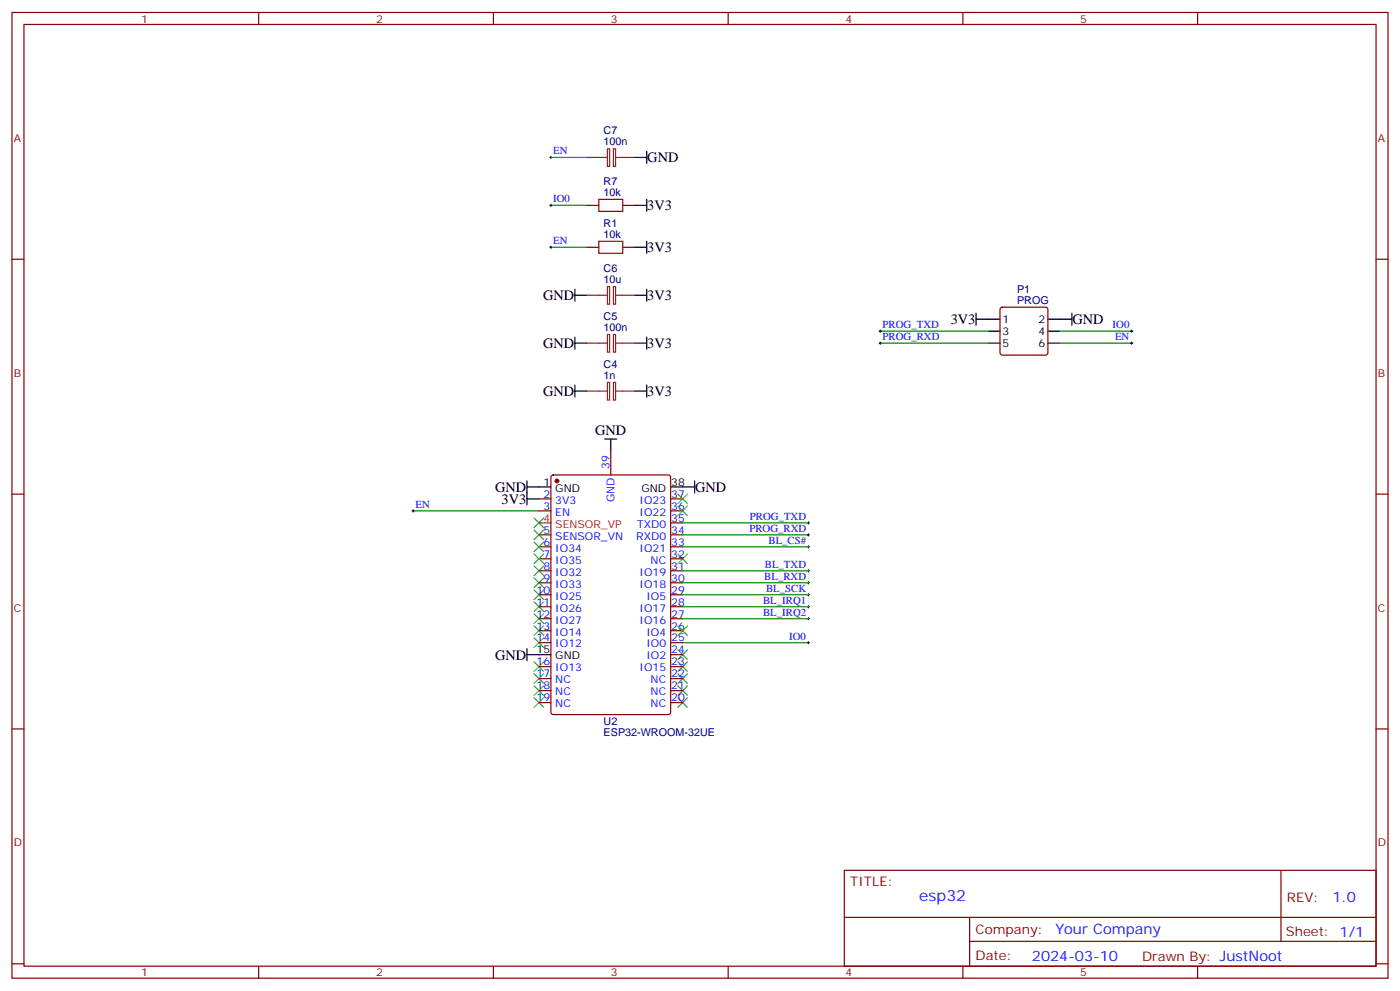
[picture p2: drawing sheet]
<svg xmlns="http://www.w3.org/2000/svg" width="412mm" height="292mm" viewBox="0 0 412 292" stroke-linecap="round" stroke-linejoin="round" font-family="sans-serif">
<g fill="none" stroke="#870000" stroke-width=".35">
<path d="M3.5 3.7h405.4v284.3h-405.4zM7.1 7.2h398.2v277.3h-398.2zM76.2 3.7v3.5M145.3 3.7v3.5M214.5 3.7v3.5M283.6 3.7v3.5M352.8 3.7v3.5M3.5 76.3h3.6M172.9 60.5h3.5M172.9 72.8h3.5M183.4 60.5h3.6M183.4 72.8h3.6"/>
<path d="M405.3 76.3h3.6M294.8 90.7l.5-.2h12.7l.5 .2 .2 .5v12.7l-.3 .5-.4 .2h-12.7l-.5-.3-.2-.4v-12.7zM179.9 132.8v7M3.5 145.5h3.6M158.7 146.9h3.6M158.7 150.4h3.6M158.7 157.5h3.6M162.5 140l.5-.2h33.8l.7 .5 .1 69.4-.5 .6-34.1 .1-.7-.5v-69.4zM197.6 146.9h3.5M197.6 150.4h3.5M197.6 157.5h3.5M197.6 154h3.5"/>
<path d="M405.3 145.5h3.6M158.7 161h3.6M158.7 164.5h3.6M158.7 168.1h3.6M158.7 171.6h3.6M158.7 175.1h3.6M158.7 178.6h3.6M197.6 161h3.5M197.6 164.5h3.5M197.6 168.1h3.5M197.6 171.6h3.5M197.6 175.1h3.5"/>
<path d="M197.6 178.6h3.5M158.7 182.2h3.6M158.7 185.7h3.6M158.7 189.2h3.6M158.7 196.3h3.6M158.7 199.8h3.6M197.6 182.2h3.5M197.6 185.7h3.5M197.6 189.2h3.5M197.6 196.3h3.5M197.6 199.8h3.5M197.6 192.8h3.5"/>
<path d="M3.5 214.6h3.6M158.7 203.3h3.6M158.7 206.9h3.6M197.6 203.3h3.5M197.6 206.9h3.5M405.3 214.6h3.6M248.7 256.3h156.6v28.2h-156.6zM377.3 256.3v20.9M248.7 270.1h156.5M285.6 277.2h119.6M285.6 270.1v14.1M3.5 283.8h3.6"/>
<path d="M76.2 284.5v3.5M145.3 284.5v3.5M214.5 284.5v3.5M283.6 284.5v3.5M352.8 284.5v3.5M405.3 283.8h3.6"/>
</g>
<g fill="none" stroke="#3c3" stroke-width=".35">
<path d="M157.3 156.1l2.9 2.8M157.3 152.5l2.9 2.9M157.3 159.6l2.9 2.8M160.2 156.1l-2.9 2.8M160.2 152.5l-2.9 2.9M160.2 159.6l-2.9 2.8M199.7 145.5l2.8 2.8M199.7 149l2.8 2.8M202.5 145.5l-2.8 2.8M202.5 149l-2.8 2.8M157.3 166.7l2.9 2.8M157.3 170.2l2.9 2.8"/>
<path d="M157.3 173.7l2.9 2.8M157.3 177.2l2.9 2.9M157.3 163.1l2.9 2.8M160.2 166.7l-2.9 2.8M160.2 170.2l-2.9 2.8M160.2 173.7l-2.9 2.8M160.2 177.2l-2.9 2.9M160.2 163.1l-2.9 2.8M199.7 163.1l2.8 2.8M202.5 163.1l-2.8 2.8M157.3 180.8l2.9 2.8M157.3 184.3l2.9 2.8"/>
<path d="M157.3 187.8l2.9 2.8M157.3 194.9l2.9 2.8M157.3 198.4l2.9 2.8M160.2 180.8l-2.9 2.8M160.2 184.3l-2.9 2.8M160.2 187.8l-2.9 2.8M160.2 194.9l-2.9 2.8M160.2 198.4l-2.9 2.8M199.7 191.3l2.8 2.9M199.7 194.9l2.8 2.8M199.7 198.4l2.8 2.8M199.7 184.3l2.8 2.8"/>
<path d="M202.5 191.3l-2.8 2.9M202.5 194.9l-2.8 2.8M202.5 198.4l-2.8 2.8M202.5 184.3l-2.8 2.8M157.3 201.9l2.9 2.9M157.3 205.5l2.9 2.8M160.2 205.5l-2.9 2.8M160.2 201.9l-2.9 2.9M199.7 201.9l2.8 2.9M199.7 205.5l2.8 2.8M202.5 201.9l-2.8 2.9M202.5 205.5l-2.8 2.8"/>
</g>
<g fill="none" stroke="#008700" stroke-width=".35">
<path d="M162.3 46.4h10.6M162.3 60.5h10.6M162.3 72.8h10.6M259.3 97.5h31.7M312.2 97.5h21.2M259.3 101h31.7M312.2 101h21.2M121.7 150.4h37M201.1 157.5h37M201.1 154h37M201.1 168.1h37M201.1 171.6h37"/>
<path d="M201.1 161h37M201.1 175.1h37M201.1 178.6h37M201.1 189.2h37M201.1 182.2h37"/>
</g>
<g fill="none" stroke="#000" stroke-width=".29">
<path d="M161.9 46.4h.7M162.3 46v.7M161.9 72.8h.7M161.9 60.5h.7M162.3 60.1v.7M162.3 72.5v.7M258.9 97.5h.7M259.3 97.2v.7M333 97.5h.7M333.4 97.2v.7M258.9 101h.7M259.3 100.7v.7"/>
<path d="M333 101h.7M333.4 100.7v.7M121.4 150.4h.7M121.7 150.1v.7M237.8 154h.7M237.8 157.5h.7M238.1 153.6v.7M238.1 157.1v.7M237.8 168.1h.7M237.8 171.6h.7M237.8 161h.7M237.8 175.1h.7"/>
<path d="M237.8 178.6h.7M238.1 160.7v.7M238.1 167.7v.7M238.1 171.2v.7M238.1 174.8v.7M238.1 178.3v.7M237.8 189.2h.7M237.8 182.2h.7M238.1 181.8v.7M238.1 188.9v.7"/>
</g>
<g fill="none" stroke="#000" stroke-width=".35">
<path d="M187 46.4h3.5M190.5 44.6v3.5M190.5 58.7v3.5M187 72.8h3.5M187 60.5h3.5M190.5 71v3.6M169.3 85.2v3.5M169.3 99.3v3.5M169.3 86.9h3.6M187 86.9h3.5M190.5 85.2v3.5M190.5 99.3v3.5"/>
<path d="M287.5 94h7.1M287.5 92.2v3.5M291 97.5h3.6M308.7 94h7M308.7 97.5h3.5M315.7 92.2v3.5M169.3 115.1h3.6M169.3 113.4v3.5M169.3 101h3.6M187 115.1h3.5M187 101h3.5M190.5 113.4v3.5"/>
<path d="M291 101h3.6M308.7 101h3.5M178.2 129.3h3.5M179.9 129.3v3.5M155.2 146.9h3.5M155.2 141.6v7.1M155.2 143.4h7.1M197.6 143.4h7M204.6 141.6v3.5M155.2 191v3.5M155.2 192.8h7.1"/>
</g>
<circle cx="164" cy="141.6" r=".53" fill="#870000" stroke="#870000" stroke-width=".35"/>
<path d="M158.7 154h3.6" fill="none" stroke="#f00" stroke-width=".35"/>
<g fill="none" stroke="#8c2424" stroke-width=".35">
<path d="M172.9 46.4h6M178.9 43.8h.7v5.2h-.7zM180.7 43.8h.6v5.2h-.6zM181.3 46.4h5.7M172.9 86.9h6M178.9 98.5h.7v5.2h-.7zM178.9 84.4h.7v5.2h-.7zM180.7 98.5h.6v5.2h-.6zM180.7 84.4h.6v5.2h-.6zM181.3 86.9h5.7M172.9 115.1h6M172.9 101h6"/>
<path d="M178.9 112.6h.7v5.2h-.7zM180.7 112.6h.6v5.2h-.6zM181.3 115.1h5.7M181.3 101h5.7"/>
</g>
<path d="M176.4 58.7h7v3.5h-7zM176.4 71h7v3.6h-7z" fill="none" stroke="#a10000" stroke-width=".35"/>
<text font-size="4.6" fill="#00f" x="270.8" y="265.3">esp32</text>
<g font-size="4.2">
<text x="190.7" y="47.8">GND</text>
<text x="190.7" y="61.9">3V3</text>
<text x="190.7" y="74.2">3V3</text>
<text x="160" y="88.3">GND</text>
<text x="190.7" y="88.4">3V3</text>
<text x="280" y="95.4">3V3</text>
<text x="315.9" y="95.4">GND</text>
<text x="160" y="102.4">GND</text>
<text x="190.7" y="102.5">3V3</text>
<text x="160" y="116.6">GND</text>
<text x="190.7" y="116.6">3V3</text>
<text x="175.3" y="128.1">GND</text>
<text x="145.9" y="144.8">GND</text>
<text x="147.8" y="148.3">3V3</text>
<text x="204.8" y="144.8">GND</text>
<text x="145.9" y="194.2">GND</text>
</g>
<g font-size="4.2" fill="#00f">
<text x="392.5" y="265.5">1.0</text>
<text x="310.9" y="275.1">Your Company</text>
<text x="304" y="282.9">2024-03-10</text>
</g>
<g font-size="3.9" fill="#800">
<text x="250.5" y="260.8">TITLE:</text>
<text x="379.1" y="265.5">REV:</text>
<text x="287.4" y="275">Company:</text>
<text x="378.7" y="275.7">Sheet: 1/1</text>
<text x="287.4" y="282.7">Date:</text>
<text x="336.4" y="282.8">Drawn By: JustNoot</text>
</g>
<g font-size="3.2" fill="#800">
<text x="41.6" y="6.7">1</text>
<text x="110.8" y="6.7">2</text>
<text x="179.9" y="6.7">3</text>
<text x="249.1" y="6.7">4</text>
<text x="318.2" y="6.7">5</text>
<text x="4.1" y="41.8">A</text>
<text x="405.9" y="41.8">A</text>
<text x="4.1" y="110.9">B</text>
<text x="405.9" y="110.9">B</text>
<text x="4.1" y="180.1">C</text>
<text x="405.9" y="180.1">C</text>
<text x="4.1" y="249.2">D</text>
<text x="405.9" y="249.2">D</text>
<text x="41.6" y="287.5">1</text>
<text x="110.8" y="287.5">2</text>
<text x="179.9" y="287.5">3</text>
<text x="249.1" y="287.5">4</text>
<text x="318.2" y="287.5">5</text>
</g>
<g font-size="3.2" fill="#000080">
<text x="177.8" y="39.5">C7</text>
<text x="177.8" y="42.8">100n</text>
<text x="177.8" y="57.6">10k</text>
<text x="177.8" y="54.5">R7</text>
<text x="177.8" y="70">10k</text>
<text x="177.8" y="66.8">R1</text>
<text x="177.8" y="83.3">10u</text>
<text x="177.8" y="80.1">C6</text>
<text x="299.6" y="89.4">PROG</text>
<text x="299.6" y="86.1">P1</text>
<text x="177.8" y="94.2">C5</text>
<text x="177.8" y="97.4">100n</text>
<text x="177.8" y="111.5">1n</text>
<text x="177.8" y="108.3">C4</text>
<text x="177.8" y="213.5">U2</text>
<text x="177.8" y="216.7">ESP32-WROOM-32UE</text>
</g>
<g font-size="3.2" fill="#00f">
<text x="163" y="45.5">EN</text>
<text x="163" y="59.6">IO0</text>
<text x="163" y="71.9">EN</text>
<text x="260" y="100.2">PROG_RXD</text>
<text x="260" y="96.6">PROG_TXD</text>
<text x="327.7" y="96.6">IO0</text>
<text x="328.4" y="100.2">EN</text>
<text x="179.6" y="138.1" transform="rotate(-90 179.6 138.1)">39</text>
<text x="122.4" y="149.5">EN</text>
<text x="160.1" y="146.5">2</text>
<text x="163.6" y="148.3">3V3</text>
<text x="181" y="147.8" transform="rotate(-90 181 147.8)">GND</text>
<text x="188.4" y="148.3">IO23</text>
<text x="197.7" y="146.5">37</text>
<text x="160.1" y="150.1">3</text>
<text x="163.6" y="151.8">EN</text>
<text x="187.7" y="155.4">TXD0</text>
<text x="188.4" y="151.8">IO22</text>
<text x="197.7" y="153.6">35</text>
<text x="197.7" y="150.1">36</text>
<text x="220.9" y="153.1">PROG_TXD</text>
<text x="160.1" y="157.1">5</text>
<text x="160.1" y="160.7">6</text>
<text x="163.6" y="158.9">SENSOR_VN</text>
<text x="187.4" y="158.9">RXD0</text>
<text x="197.7" y="160.7">33</text>
<text x="197.7" y="157.1">34</text>
<text x="220.8" y="156.6">PROG_RXD</text>
<text x="226.4" y="160.1">BL_CS#</text>
<text x="160.1" y="164.2">7</text>
<text x="160.1" y="167.7">8</text>
<text x="163.6" y="162.4">IO34</text>
<text x="163.6" y="165.9">IO35</text>
<text x="188.4" y="162.4">IO21</text>
<text x="191.7" y="165.9">NC</text>
<text x="197.7" y="167.7">31</text>
<text x="197.7" y="164.2">32</text>
<text x="225.3" y="167.2">BL_TXD</text>
<text x="160.1" y="171.2">9</text>
<text x="163.6" y="169.5">IO32</text>
<text x="163.6" y="173">IO33</text>
<text x="188.4" y="173">IO18</text>
<text x="188.4" y="169.5">IO19</text>
<text x="197.7" y="171.2">30</text>
<text x="225.1" y="170.7">BL_RXD</text>
<text x="158.1" y="174.8">10</text>
<text x="158.1" y="178.3">11</text>
<text x="163.6" y="176.5">IO25</text>
<text x="190.4" y="176.5">IO5</text>
<text x="197.7" y="178.3">28</text>
<text x="197.7" y="174.8">29</text>
<text x="224.8" y="177.8">BL_IRQ1</text>
<text x="225.7" y="174.2">BL_SCK</text>
<text x="158.1" y="181.8">12</text>
<text x="158.1" y="185.3">13</text>
<text x="163.6" y="180.1">IO26</text>
<text x="163.6" y="183.6">IO27</text>
<text x="188.4" y="183.6">IO16</text>
<text x="188.4" y="180.1">IO17</text>
<text x="197.7" y="185.3">26</text>
<text x="197.7" y="181.8">27</text>
<text x="224.8" y="181.3">BL_IRQ2</text>
<text x="158.1" y="188.9">14</text>
<text x="163.6" y="187.1">IO14</text>
<text x="163.6" y="190.6">IO12</text>
<text x="190.4" y="190.6">IO0</text>
<text x="190.4" y="187.1">IO4</text>
<text x="197.7" y="188.9">25</text>
<text x="232.5" y="188.3">IO0</text>
<text x="158.1" y="195.9">16</text>
<text x="163.6" y="197.7">IO13</text>
<text x="188.4" y="197.7">IO15</text>
<text x="190.4" y="194.2">IO2</text>
<text x="197.7" y="195.9">23</text>
<text x="197.7" y="192.4">24</text>
<text x="158.1" y="199.5">17</text>
<text x="158.1" y="203">18</text>
<text x="163.6" y="201.2">NC</text>
<text x="191.7" y="201.2">NC</text>
<text x="197.7" y="203">21</text>
<text x="197.7" y="199.5">22</text>
<text x="158.1" y="206.5">19</text>
<text x="163.6" y="204.8">NC</text>
<text x="163.6" y="208.3">NC</text>
<text x="191.7" y="208.3">NC</text>
<text x="191.7" y="204.8">NC</text>
<text x="197.7" y="206.5">20</text>
</g>
<g font-size="3.2">
<text x="295.3" y="95">1</text>
<text x="306" y="95">2</text>
<text x="295.3" y="98.6">3</text>
<text x="306" y="98.6">4</text>
<text x="295.3" y="102.1">5</text>
<text x="306" y="102.1">6</text>
<text x="160.1" y="143">1</text>
<text x="197.7" y="143">38</text>
<text x="163.6" y="144.8">GND</text>
<text x="189" y="144.8">GND</text>
<text x="158.1" y="192.4">15</text>
<text x="163.6" y="194.2">GND</text>
</g>
<g font-size="3.2" fill="#f00">
<text x="160.1" y="153.6">4</text>
<text x="163.6" y="155.4">SENSOR_VP</text>
</g>
</svg>
